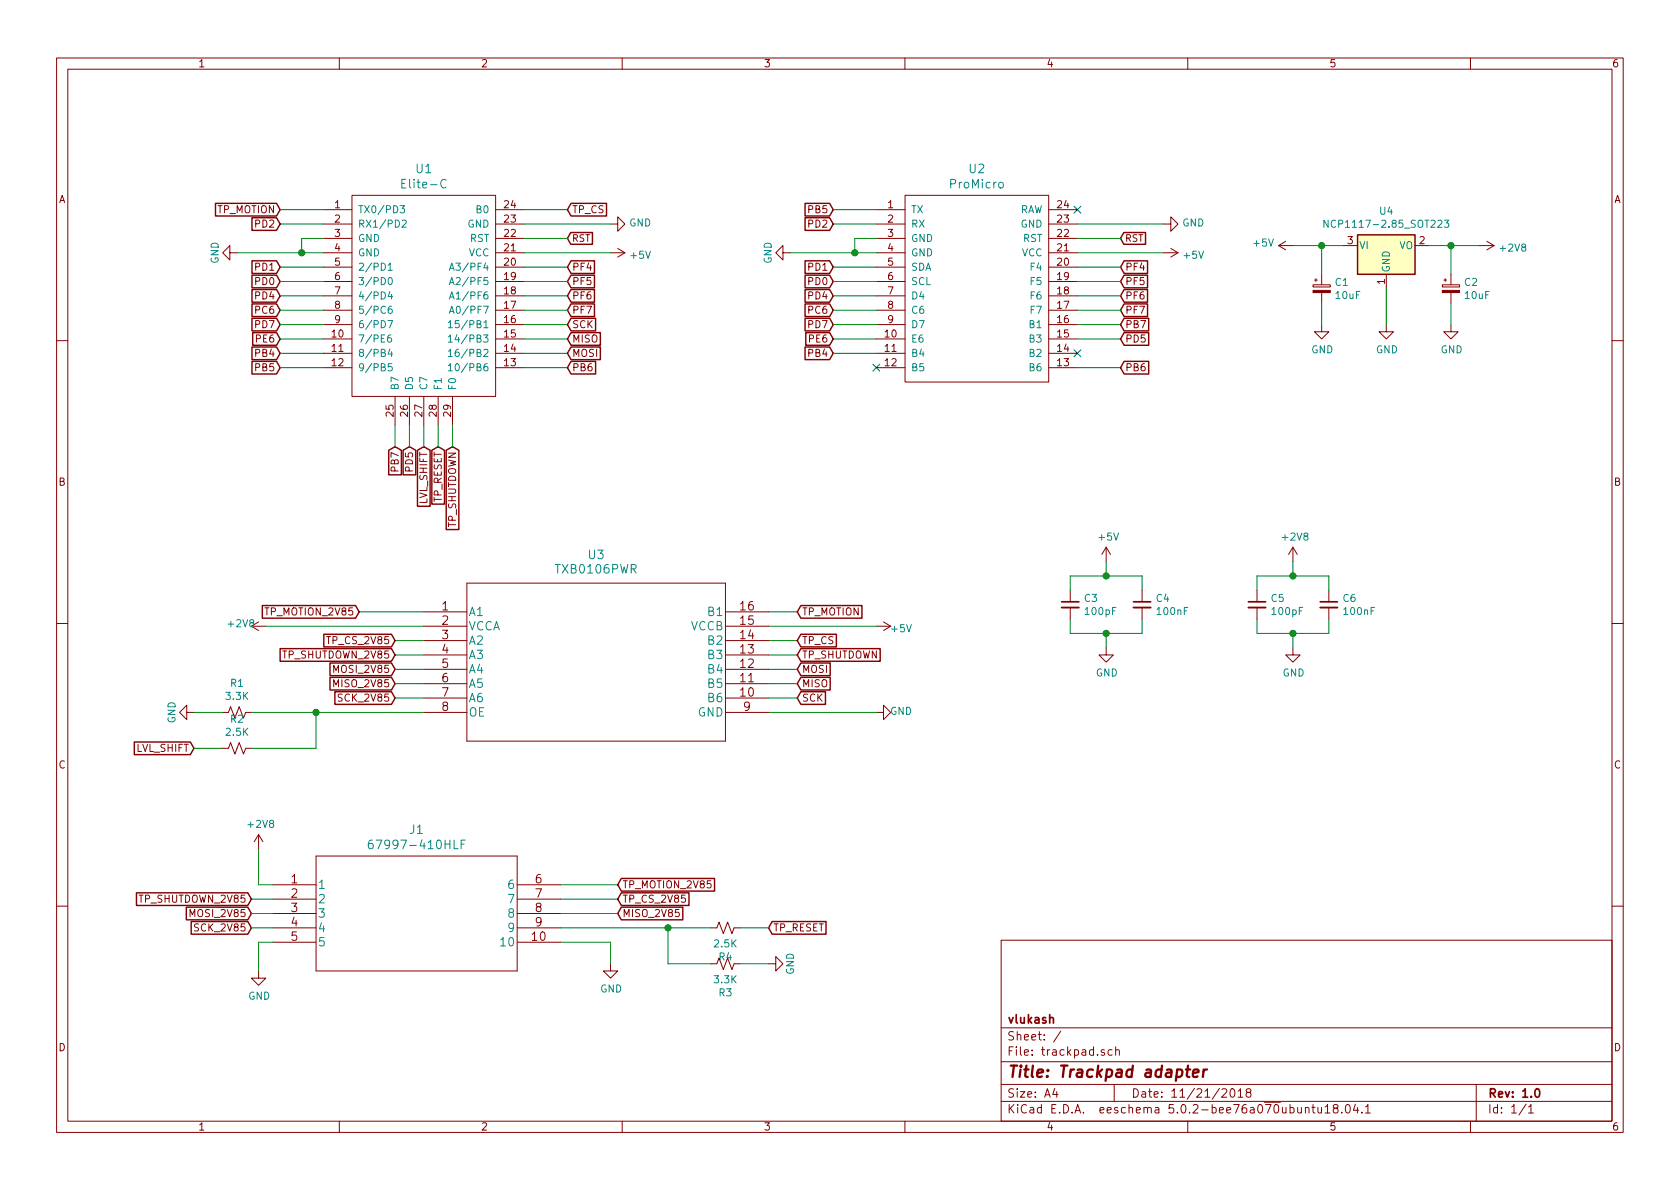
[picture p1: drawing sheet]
EESchema Schematic File Version 4
LIBS:trackpad-cache
EELAYER 26 0
EELAYER END
$Descr A4 11693 8268
encoding utf-8
Sheet 1 1
Title "Trackpad adapter"
Date "11/21/2018"
Rev "1.0"
Comp "vlukash"
Comment1 ""
Comment2 ""
Comment3 ""
Comment4 ""
$EndDescr
$Comp
L trackpad-rescue:corne-classic-rescue_ProMicro-kbd-corne-classic-cache-trackpad-rescue U2
U 1 1
P 6800 2200
F 0 "U2" H 6800 3237 60  0000 C CNN
F 1 "ProMicro" H 6800 3131 60  0000 C CNN
F 2 "trackpad:ArduinoProMicro" H 6900 1150 60  0001 C CNN
F 3 "" H 6900 1150 60  0000 C CNN
	1    6800 2200
	1    0    0    -1  
$EndComp
$Comp
L Regulator_Linear:NCP1117-2.85_SOT223 U4
U 1 1
P 9650 1700
F 0 "U4" H 9650 1942 50  0000 C CNN
F 1 "NCP1117-2.85_SOT223" H 9650 1851 50  0000 C CNN
F 2 "Package_TO_SOT_SMD:SOT-223-3_TabPin2" H 9650 1900 50  0001 C CNN
F 3 "http://www.onsemi.com/pub_link/Collateral/NCP1117-D.PDF" H 9750 1450 50  0001 C CNN
	1    9650 1700
	1    0    0    -1  
$EndComp
$Comp
L trackpad-rescue:Elite-C-keebio-trackpad-rescue U1
U 1 1
P 2950 2000
F 0 "U1" H 2950 2837 60  0000 C CNN
F 1 "Elite-C" H 2950 2731 60  0000 C CNN
F 2 "trackpad:Elite-C" V 4000 -500 60  0001 C CNN
F 3 "" V 4000 -500 60  0001 C CNN
	1    2950 2000
	1    0    0    -1  
$EndComp
$Comp
L power:GND #PWR0101
U 1 1
P 5500 1750
F 0 "#PWR0101" H 5500 1500 50  0001 C CNN
F 1 "GND" H 5500 1600 50  0000 C CNN
F 2 "" H 5500 1750 50  0001 C CNN
F 3 "" H 5500 1750 50  0001 C CNN
	1    5500 1750
	0    1    1    0   
$EndComp
Wire Wire Line
	5500 1750 5950 1750
$Comp
L power:GND #PWR0102
U 1 1
P 8100 1550
F 0 "#PWR0102" H 8100 1300 50  0001 C CNN
F 1 "GND" V 8105 1422 50  0000 R CNN
F 2 "" H 8100 1550 50  0001 C CNN
F 3 "" H 8100 1550 50  0001 C CNN
	1    8100 1550
	0    -1   -1   0   
$EndComp
$Comp
L power:+5V #PWR0103
U 1 1
P 8100 1750
F 0 "#PWR0103" H 8100 1600 50  0001 C CNN
F 1 "+5V" V 8115 1878 50  0000 L CNN
F 2 "" H 8100 1750 50  0001 C CNN
F 3 "" H 8100 1750 50  0001 C CNN
	1    8100 1750
	0    1    1    0   
$EndComp
Wire Wire Line
	6100 1650 5950 1650
Connection ~ 5950 1750
Wire Wire Line
	5950 1750 6100 1750
Wire Wire Line
	5950 1650 5950 1750
Text GLabel 7800 1650 2    47   Input ~ 0
RST
Text GLabel 5800 1550 0    50   Input ~ 0
PD2
Wire Wire Line
	5800 1550 6100 1550
Wire Wire Line
	7500 1550 8100 1550
Wire Wire Line
	7500 1650 7800 1650
Wire Wire Line
	7500 1750 8100 1750
Text GLabel 5800 1850 0    50   Input ~ 0
PD1
Wire Wire Line
	5800 1850 6100 1850
Text GLabel 5800 1950 0    50   Input ~ 0
PD0
Wire Wire Line
	5800 1950 6100 1950
Text GLabel 5800 2050 0    50   Input ~ 0
PD4
Wire Wire Line
	5800 2050 6100 2050
Text GLabel 5800 2150 0    50   Input ~ 0
PC6
Wire Wire Line
	5800 2150 6100 2150
Text GLabel 5800 2250 0    50   Input ~ 0
PD7
Wire Wire Line
	5800 2250 6100 2250
Text GLabel 5800 2350 0    50   Input ~ 0
PE6
Wire Wire Line
	5800 2350 6100 2350
$Comp
L power:GND #PWR0104
U 1 1
P 1650 1750
F 0 "#PWR0104" H 1650 1500 50  0001 C CNN
F 1 "GND" H 1650 1600 50  0000 C CNN
F 2 "" H 1650 1750 50  0001 C CNN
F 3 "" H 1650 1750 50  0001 C CNN
	1    1650 1750
	0    1    1    0   
$EndComp
Wire Wire Line
	1650 1750 2100 1750
Wire Wire Line
	2250 1650 2100 1650
Connection ~ 2100 1750
Wire Wire Line
	2100 1750 2250 1750
Wire Wire Line
	2100 1650 2100 1750
Text GLabel 1950 1550 0    50   Input ~ 0
PD2
Wire Wire Line
	1950 1550 2250 1550
Text GLabel 1950 1850 0    50   Input ~ 0
PD1
Wire Wire Line
	1950 1850 2250 1850
Text GLabel 1950 1950 0    50   Input ~ 0
PD0
Wire Wire Line
	1950 1950 2250 1950
Text GLabel 1950 2050 0    50   Input ~ 0
PD4
Wire Wire Line
	1950 2050 2250 2050
Text GLabel 1950 2150 0    50   Input ~ 0
PC6
Wire Wire Line
	1950 2150 2250 2150
Text GLabel 1950 2250 0    50   Input ~ 0
PD7
Wire Wire Line
	1950 2250 2250 2250
Text GLabel 1950 2350 0    50   Input ~ 0
PE6
Wire Wire Line
	1950 2350 2250 2350
Text GLabel 1950 2450 0    50   Input ~ 0
PB4
Wire Wire Line
	1950 2450 2250 2450
Text GLabel 1950 2550 0    50   Input ~ 0
PB5
Wire Wire Line
	1950 2550 2250 2550
Wire Wire Line
	7800 2550 7500 2550
Wire Wire Line
	7800 2350 7500 2350
Wire Wire Line
	7800 2250 7500 2250
Text GLabel 7800 2150 2    50   Input ~ 0
PF7
Wire Wire Line
	7800 2150 7500 2150
Text GLabel 7800 2050 2    50   Input ~ 0
PF6
Wire Wire Line
	7800 2050 7500 2050
Text GLabel 7800 1950 2    50   Input ~ 0
PF5
Wire Wire Line
	7800 1950 7500 1950
Text GLabel 7800 1850 2    50   Input ~ 0
PF4
Wire Wire Line
	7800 1850 7500 1850
Text GLabel 7800 2350 2    50   Input ~ 0
PD5
Text GLabel 7800 2250 2    50   Input ~ 0
PB7
Text GLabel 7800 2550 2    50   Input ~ 0
PB6
Text GLabel 5800 1450 0    50   Input ~ 0
PB5
Wire Wire Line
	5800 1450 6100 1450
Text GLabel 2750 3100 3    50   Input ~ 0
PB7
Wire Wire Line
	2750 3100 2750 2950
$Comp
L power:GND #PWR0105
U 1 1
P 4250 1550
F 0 "#PWR0105" H 4250 1300 50  0001 C CNN
F 1 "GND" V 4255 1422 50  0000 R CNN
F 2 "" H 4250 1550 50  0001 C CNN
F 3 "" H 4250 1550 50  0001 C CNN
	1    4250 1550
	0    -1   -1   0   
$EndComp
$Comp
L power:+5V #PWR0106
U 1 1
P 4250 1750
F 0 "#PWR0106" H 4250 1600 50  0001 C CNN
F 1 "+5V" V 4265 1878 50  0000 L CNN
F 2 "" H 4250 1750 50  0001 C CNN
F 3 "" H 4250 1750 50  0001 C CNN
	1    4250 1750
	0    1    1    0   
$EndComp
Text GLabel 3950 1650 2    47   Input ~ 0
RST
Wire Wire Line
	3650 1550 4250 1550
Wire Wire Line
	3650 1650 3950 1650
Wire Wire Line
	3650 1750 4250 1750
Wire Wire Line
	3950 2550 3650 2550
Wire Wire Line
	3950 2450 3650 2450
Wire Wire Line
	3950 2350 3650 2350
Wire Wire Line
	3950 2250 3650 2250
Text GLabel 3950 2150 2    50   Input ~ 0
PF7
Wire Wire Line
	3950 2150 3650 2150
Text GLabel 3950 2050 2    50   Input ~ 0
PF6
Wire Wire Line
	3950 2050 3650 2050
Text GLabel 3950 1950 2    50   Input ~ 0
PF5
Wire Wire Line
	3950 1950 3650 1950
Text GLabel 3950 1850 2    50   Input ~ 0
PF4
Wire Wire Line
	3950 1850 3650 1850
Text GLabel 3950 2250 2    50   Input ~ 0
SCK
Text GLabel 3950 2350 2    50   Input ~ 0
MISO
Text GLabel 3950 2450 2    50   Input ~ 0
MOSI
Text GLabel 3950 2550 2    50   Input ~ 0
PB6
Text GLabel 2850 3100 3    50   Input ~ 0
PD5
Wire Wire Line
	2850 3100 2850 2950
Text GLabel 5800 2450 0    50   Input ~ 0
PB4
Wire Wire Line
	5800 2450 6100 2450
Text GLabel 2950 3100 3    50   Input ~ 0
LVL_SHIFT
Wire Wire Line
	2950 3100 2950 2950
Wire Wire Line
	3950 1450 3650 1450
Text GLabel 3950 1450 2    50   Input ~ 0
TP_CS
Text GLabel 1950 1450 0    50   Input ~ 0
TP_MOTION
Wire Wire Line
	1950 1450 2250 1450
Text GLabel 3050 3100 3    50   Input ~ 0
TP_RESET
Wire Wire Line
	3050 3100 3050 2950
Text GLabel 3150 3100 3    50   Input ~ 0
TP_SHUTDOWN
Wire Wire Line
	3150 3100 3150 2950
NoConn ~ 7500 1450
NoConn ~ 6100 2550
NoConn ~ 7500 2450
$Comp
L power:+5V #PWR0107
U 1 1
P 9000 1700
F 0 "#PWR0107" H 9000 1550 50  0001 C CNN
F 1 "+5V" V 9015 1828 50  0000 L CNN
F 2 "" H 9000 1700 50  0001 C CNN
F 3 "" H 9000 1700 50  0001 C CNN
	1    9000 1700
	0    -1   -1   0   
$EndComp
Wire Wire Line
	10300 1700 10100 1700
Wire Wire Line
	9350 1700 9200 1700
$Comp
L power:+2V8 #PWR0108
U 1 1
P 10300 1700
F 0 "#PWR0108" H 10300 1550 50  0001 C CNN
F 1 "+2V8" V 10315 1828 50  0000 L CNN
F 2 "" H 10300 1700 50  0001 C CNN
F 3 "" H 10300 1700 50  0001 C CNN
	1    10300 1700
	0    1    1    0   
$EndComp
$Comp
L power:GND #PWR0109
U 1 1
P 9650 2250
F 0 "#PWR0109" H 9650 2000 50  0001 C CNN
F 1 "GND" H 9655 2077 50  0000 C CNN
F 2 "" H 9650 2250 50  0001 C CNN
F 3 "" H 9650 2250 50  0001 C CNN
	1    9650 2250
	1    0    0    -1  
$EndComp
Wire Wire Line
	9650 2000 9650 2250
$Comp
L power:GND #PWR0110
U 1 1
P 10100 2250
F 0 "#PWR0110" H 10100 2000 50  0001 C CNN
F 1 "GND" H 10105 2077 50  0000 C CNN
F 2 "" H 10100 2250 50  0001 C CNN
F 3 "" H 10100 2250 50  0001 C CNN
	1    10100 2250
	1    0    0    -1  
$EndComp
$Comp
L power:GND #PWR0111
U 1 1
P 9200 2250
F 0 "#PWR0111" H 9200 2000 50  0001 C CNN
F 1 "GND" H 9205 2077 50  0000 C CNN
F 2 "" H 9200 2250 50  0001 C CNN
F 3 "" H 9200 2250 50  0001 C CNN
	1    9200 2250
	1    0    0    -1  
$EndComp
$Comp
L Device:CP_Small C2
U 1 1
P 10100 2000
F 0 "C2" H 10188 2046 50  0000 L CNN
F 1 "10uF" H 10188 1955 50  0000 L CNN
F 2 "Capacitor_Tantalum_SMD:CP_EIA-6032-15_Kemet-U" H 10100 2000 50  0001 C CNN
F 3 "~" H 10100 2000 50  0001 C CNN
	1    10100 2000
	1    0    0    -1  
$EndComp
$Comp
L Device:CP_Small C1
U 1 1
P 9200 2000
F 0 "C1" H 9288 2046 50  0000 L CNN
F 1 "10uF" H 9288 1955 50  0000 L CNN
F 2 "Capacitor_Tantalum_SMD:CP_EIA-6032-15_Kemet-U" H 9200 2000 50  0001 C CNN
F 3 "~" H 9200 2000 50  0001 C CNN
	1    9200 2000
	1    0    0    -1  
$EndComp
Wire Wire Line
	10100 1900 10100 1700
Connection ~ 10100 1700
Wire Wire Line
	10100 1700 9950 1700
Wire Wire Line
	9200 1900 9200 1700
Connection ~ 9200 1700
Wire Wire Line
	9200 1700 9000 1700
Wire Wire Line
	9200 2100 9200 2250
Wire Wire Line
	10100 2100 10100 2250
Text GLabel 5550 4850 2    50   Input ~ 0
SCK
Text GLabel 5550 4750 2    50   Input ~ 0
MISO
Text GLabel 5550 4650 2    50   Input ~ 0
MOSI
Wire Wire Line
	5350 4450 5550 4450
Wire Wire Line
	5350 4650 5550 4650
Wire Wire Line
	5350 4550 5550 4550
$Comp
L power:GND #PWR0112
U 1 1
P 6100 4950
F 0 "#PWR0112" H 6100 4700 50  0001 C CNN
F 1 "GND" V 6105 4777 50  0000 C CNN
F 2 "" H 6100 4950 50  0001 C CNN
F 3 "" H 6100 4950 50  0001 C CNN
	1    6100 4950
	0    -1   -1   0   
$EndComp
Wire Wire Line
	5350 4950 6100 4950
$Comp
L power:+2V8 #PWR0113
U 1 1
P 1850 4350
F 0 "#PWR0113" H 1850 4200 50  0001 C CNN
F 1 "+2V8" V 1865 4523 50  0000 C CNN
F 2 "" H 1850 4350 50  0001 C CNN
F 3 "" H 1850 4350 50  0001 C CNN
	1    1850 4350
	0    -1   -1   0   
$EndComp
$Comp
L power:+5V #PWR0114
U 1 1
P 6100 4350
F 0 "#PWR0114" H 6100 4200 50  0001 C CNN
F 1 "+5V" V 6115 4523 50  0000 C CNN
F 2 "" H 6100 4350 50  0001 C CNN
F 3 "" H 6100 4350 50  0001 C CNN
	1    6100 4350
	0    1    1    0   
$EndComp
Wire Wire Line
	6100 4350 5350 4350
Wire Wire Line
	1850 4350 2950 4350
$Comp
L power:GND #PWR0115
U 1 1
P 1350 4950
F 0 "#PWR0115" H 1350 4700 50  0001 C CNN
F 1 "GND" H 1350 4800 50  0000 C CNN
F 2 "" H 1350 4950 50  0001 C CNN
F 3 "" H 1350 4950 50  0001 C CNN
	1    1350 4950
	0    1    1    0   
$EndComp
$Comp
L Device:R_Small_US R1
U 1 1
P 1650 4950
F 0 "R1" V 1445 4950 50  0000 C CNN
F 1 "3.3K" V 1536 4950 50  0000 C CNN
F 2 "Resistor_SMD:R_0805_2012Metric" H 1650 4950 50  0001 C CNN
F 3 "~" H 1650 4950 50  0001 C CNN
	1    1650 4950
	0    1    1    0   
$EndComp
Wire Wire Line
	1550 4950 1350 4950
Text GLabel 1350 5200 0    50   Input ~ 0
LVL_SHIFT
Wire Wire Line
	1550 5200 1350 5200
$Comp
L trackpad-rescue:TXB0106PWR-symbols-trackpad-rescue U3
U 1 1
P 2950 4250
F 0 "U3" H 4150 4650 60  0000 C CNN
F 1 "TXB0106PWR" H 4150 4550 60  0000 C CNN
F 2 "trackpad:TXB0106PWR" H 4150 4490 60  0001 C CNN
F 3 "" H 2950 4250 60  0000 C CNN
	1    2950 4250
	1    0    0    -1  
$EndComp
Wire Wire Line
	1750 4950 2200 4950
$Comp
L Device:R_Small_US R2
U 1 1
P 1650 5200
F 0 "R2" V 1445 5200 50  0000 C CNN
F 1 "2.5K" V 1536 5200 50  0000 C CNN
F 2 "Resistor_SMD:R_0805_2012Metric" H 1650 5200 50  0001 C CNN
F 3 "~" H 1650 5200 50  0001 C CNN
	1    1650 5200
	0    1    1    0   
$EndComp
Wire Wire Line
	1750 5200 2200 5200
Wire Wire Line
	2200 5200 2200 4950
Connection ~ 2200 4950
Text GLabel 5550 4450 2    50   Input ~ 0
TP_CS
Wire Wire Line
	5350 4250 5550 4250
Text GLabel 5550 4250 2    50   Input ~ 0
TP_MOTION
Wire Wire Line
	5350 4750 5550 4750
$Comp
L power:+2V8 #PWR0116
U 1 1
P 1800 5900
F 0 "#PWR0116" H 1800 5750 50  0001 C CNN
F 1 "+2V8" H 1815 6073 50  0000 C CNN
F 2 "" H 1800 5900 50  0001 C CNN
F 3 "" H 1800 5900 50  0001 C CNN
	1    1800 5900
	1    0    0    -1  
$EndComp
Wire Wire Line
	1900 6150 1800 6150
Wire Wire Line
	1800 6150 1800 5900
$Comp
L power:GND #PWR0117
U 1 1
P 1800 6750
F 0 "#PWR0117" H 1800 6500 50  0001 C CNN
F 1 "GND" H 1805 6577 50  0000 C CNN
F 2 "" H 1800 6750 50  0001 C CNN
F 3 "" H 1800 6750 50  0001 C CNN
	1    1800 6750
	1    0    0    -1  
$EndComp
Wire Wire Line
	1900 6550 1800 6550
Wire Wire Line
	1800 6550 1800 6750
Text GLabel 1750 6450 0    50   Input ~ 0
SCK_2V85
Text GLabel 4300 6350 2    50   Input ~ 0
MISO_2V85
Text GLabel 1750 6350 0    50   Input ~ 0
MOSI_2V85
Wire Wire Line
	4300 6150 3900 6150
Wire Wire Line
	4300 6250 3900 6250
Wire Wire Line
	4300 6350 3900 6350
Text GLabel 2750 4750 0    50   Input ~ 0
MISO_2V85
Text GLabel 2750 4850 0    50   Input ~ 0
SCK_2V85
Text GLabel 2750 4650 0    50   Input ~ 0
MOSI_2V85
Wire Wire Line
	2950 4450 2750 4450
Wire Wire Line
	2950 4550 2750 4550
Wire Wire Line
	2950 4650 2750 4650
Text GLabel 4300 6250 2    50   Input ~ 0
TP_CS_2V85
Text GLabel 2750 4450 0    50   Input ~ 0
TP_CS_2V85
Wire Wire Line
	2950 4250 2500 4250
$Comp
L power:GND #PWR0118
U 1 1
P 4250 6700
F 0 "#PWR0118" H 4250 6450 50  0001 C CNN
F 1 "GND" H 4255 6527 50  0000 C CNN
F 2 "" H 4250 6700 50  0001 C CNN
F 3 "" H 4250 6700 50  0001 C CNN
	1    4250 6700
	1    0    0    -1  
$EndComp
Wire Wire Line
	4250 6550 4250 6700
Wire Wire Line
	4250 6550 3900 6550
Text GLabel 4300 6150 2    50   Input ~ 0
TP_MOTION_2V85
Wire Wire Line
	1900 6250 1750 6250
Text GLabel 2500 4250 0    50   Input ~ 0
TP_MOTION_2V85
Wire Wire Line
	2950 4750 2750 4750
Text GLabel 5550 4550 2    50   Input ~ 0
TP_SHUTDOWN
Wire Wire Line
	5550 4850 5350 4850
Wire Wire Line
	2200 4950 2950 4950
Text GLabel 2750 4550 0    50   Input ~ 0
TP_SHUTDOWN_2V85
Wire Wire Line
	2950 4850 2750 4850
Text GLabel 1750 6250 0    50   Input ~ 0
TP_SHUTDOWN_2V85
Wire Wire Line
	1900 6350 1750 6350
$Comp
L power:GND #PWR0119
U 1 1
P 5350 6700
F 0 "#PWR0119" H 5350 6450 50  0001 C CNN
F 1 "GND" H 5350 6550 50  0000 C CNN
F 2 "" H 5350 6700 50  0001 C CNN
F 3 "" H 5350 6700 50  0001 C CNN
	1    5350 6700
	0    -1   -1   0   
$EndComp
$Comp
L Device:R_Small_US R3
U 1 1
P 5050 6700
F 0 "R3" V 4845 6700 50  0000 C CNN
F 1 "3.3K" V 4936 6700 50  0000 C CNN
F 2 "Resistor_SMD:R_0805_2012Metric" H 5050 6700 50  0001 C CNN
F 3 "~" H 5050 6700 50  0001 C CNN
	1    5050 6700
	0    -1   -1   0   
$EndComp
Wire Wire Line
	5150 6700 5350 6700
Text GLabel 5350 6450 2    50   Input ~ 0
TP_RESET
Wire Wire Line
	5150 6450 5350 6450
$Comp
L Device:R_Small_US R4
U 1 1
P 5050 6450
F 0 "R4" V 4845 6450 50  0000 C CNN
F 1 "2.5K" V 4936 6450 50  0000 C CNN
F 2 "Resistor_SMD:R_0805_2012Metric" H 5050 6450 50  0001 C CNN
F 3 "~" H 5050 6450 50  0001 C CNN
	1    5050 6450
	0    -1   -1   0   
$EndComp
Wire Wire Line
	4950 6450 4650 6450
Wire Wire Line
	4950 6700 4650 6700
Wire Wire Line
	4650 6700 4650 6450
$Comp
L power:+5V #PWR0120
U 1 1
P 7700 3900
F 0 "#PWR0120" H 7700 3750 50  0001 C CNN
F 1 "+5V" H 7715 4073 50  0000 C CNN
F 2 "" H 7700 3900 50  0001 C CNN
F 3 "" H 7700 3900 50  0001 C CNN
	1    7700 3900
	1    0    0    -1  
$EndComp
$Comp
L power:GND #PWR0121
U 1 1
P 7700 4500
F 0 "#PWR0121" H 7700 4250 50  0001 C CNN
F 1 "GND" H 7705 4327 50  0000 C CNN
F 2 "" H 7700 4500 50  0001 C CNN
F 3 "" H 7700 4500 50  0001 C CNN
	1    7700 4500
	1    0    0    -1  
$EndComp
$Comp
L Device:C_Small C3
U 1 1
P 7450 4200
F 0 "C3" H 7542 4246 50  0000 L CNN
F 1 "100pF" H 7542 4155 50  0000 L CNN
F 2 "Capacitor_SMD:C_0805_2012Metric" H 7450 4200 50  0001 C CNN
F 3 "~" H 7450 4200 50  0001 C CNN
	1    7450 4200
	1    0    0    -1  
$EndComp
$Comp
L Device:C_Small C4
U 1 1
P 7950 4200
F 0 "C4" H 8042 4246 50  0000 L CNN
F 1 "100nF" H 8042 4155 50  0000 L CNN
F 2 "Capacitor_SMD:C_0805_2012Metric" H 7950 4200 50  0001 C CNN
F 3 "~" H 7950 4200 50  0001 C CNN
	1    7950 4200
	1    0    0    -1  
$EndComp
Wire Wire Line
	7950 4000 7700 4000
Wire Wire Line
	7450 4000 7450 4100
Wire Wire Line
	7950 4000 7950 4100
Wire Wire Line
	7450 4400 7700 4400
Wire Wire Line
	7950 4400 7950 4300
Wire Wire Line
	7450 4300 7450 4400
Wire Wire Line
	7700 4500 7700 4400
Connection ~ 7700 4400
Wire Wire Line
	7700 4400 7950 4400
Wire Wire Line
	7700 3900 7700 4000
Connection ~ 7700 4000
Wire Wire Line
	7700 4000 7450 4000
$Comp
L power:GND #PWR0122
U 1 1
P 9000 4500
F 0 "#PWR0122" H 9000 4250 50  0001 C CNN
F 1 "GND" H 9005 4327 50  0000 C CNN
F 2 "" H 9000 4500 50  0001 C CNN
F 3 "" H 9000 4500 50  0001 C CNN
	1    9000 4500
	1    0    0    -1  
$EndComp
$Comp
L Device:C_Small C5
U 1 1
P 8750 4200
F 0 "C5" H 8842 4246 50  0000 L CNN
F 1 "100pF" H 8842 4155 50  0000 L CNN
F 2 "Capacitor_SMD:C_0805_2012Metric" H 8750 4200 50  0001 C CNN
F 3 "~" H 8750 4200 50  0001 C CNN
	1    8750 4200
	1    0    0    -1  
$EndComp
$Comp
L Device:C_Small C6
U 1 1
P 9250 4200
F 0 "C6" H 9342 4246 50  0000 L CNN
F 1 "100nF" H 9342 4155 50  0000 L CNN
F 2 "Capacitor_SMD:C_0805_2012Metric" H 9250 4200 50  0001 C CNN
F 3 "~" H 9250 4200 50  0001 C CNN
	1    9250 4200
	1    0    0    -1  
$EndComp
Wire Wire Line
	9250 4000 9000 4000
Wire Wire Line
	8750 4000 8750 4100
Wire Wire Line
	9250 4000 9250 4100
Wire Wire Line
	8750 4400 9000 4400
Wire Wire Line
	9250 4400 9250 4300
Wire Wire Line
	8750 4300 8750 4400
Wire Wire Line
	9000 4500 9000 4400
Connection ~ 9000 4400
Wire Wire Line
	9000 4400 9250 4400
Wire Wire Line
	9000 3900 9000 4000
Connection ~ 9000 4000
Wire Wire Line
	9000 4000 8750 4000
$Comp
L power:+2V8 #PWR0123
U 1 1
P 9000 3900
F 0 "#PWR0123" H 9000 3750 50  0001 C CNN
F 1 "+2V8" H 9015 4073 50  0000 C CNN
F 2 "" H 9000 3900 50  0001 C CNN
F 3 "" H 9000 3900 50  0001 C CNN
	1    9000 3900
	1    0    0    -1  
$EndComp
$Comp
L trackpad-rescue:67997-410HLF-symbols_conn-trackpad-rescue J1
U 1 1
P 1900 6150
F 0 "J1" H 2900 6537 60  0000 C CNN
F 1 "67997-410HLF" H 2900 6431 60  0000 C CNN
F 2 "trackpad:67997-410HLF" H 2900 6390 60  0001 C CNN
F 3 "" H 1900 6150 60  0000 C CNN
	1    1900 6150
	1    0    0    -1  
$EndComp
Wire Wire Line
	3900 6450 4650 6450
Connection ~ 4650 6450
Wire Wire Line
	1900 6450 1750 6450
$EndSCHEMATC
